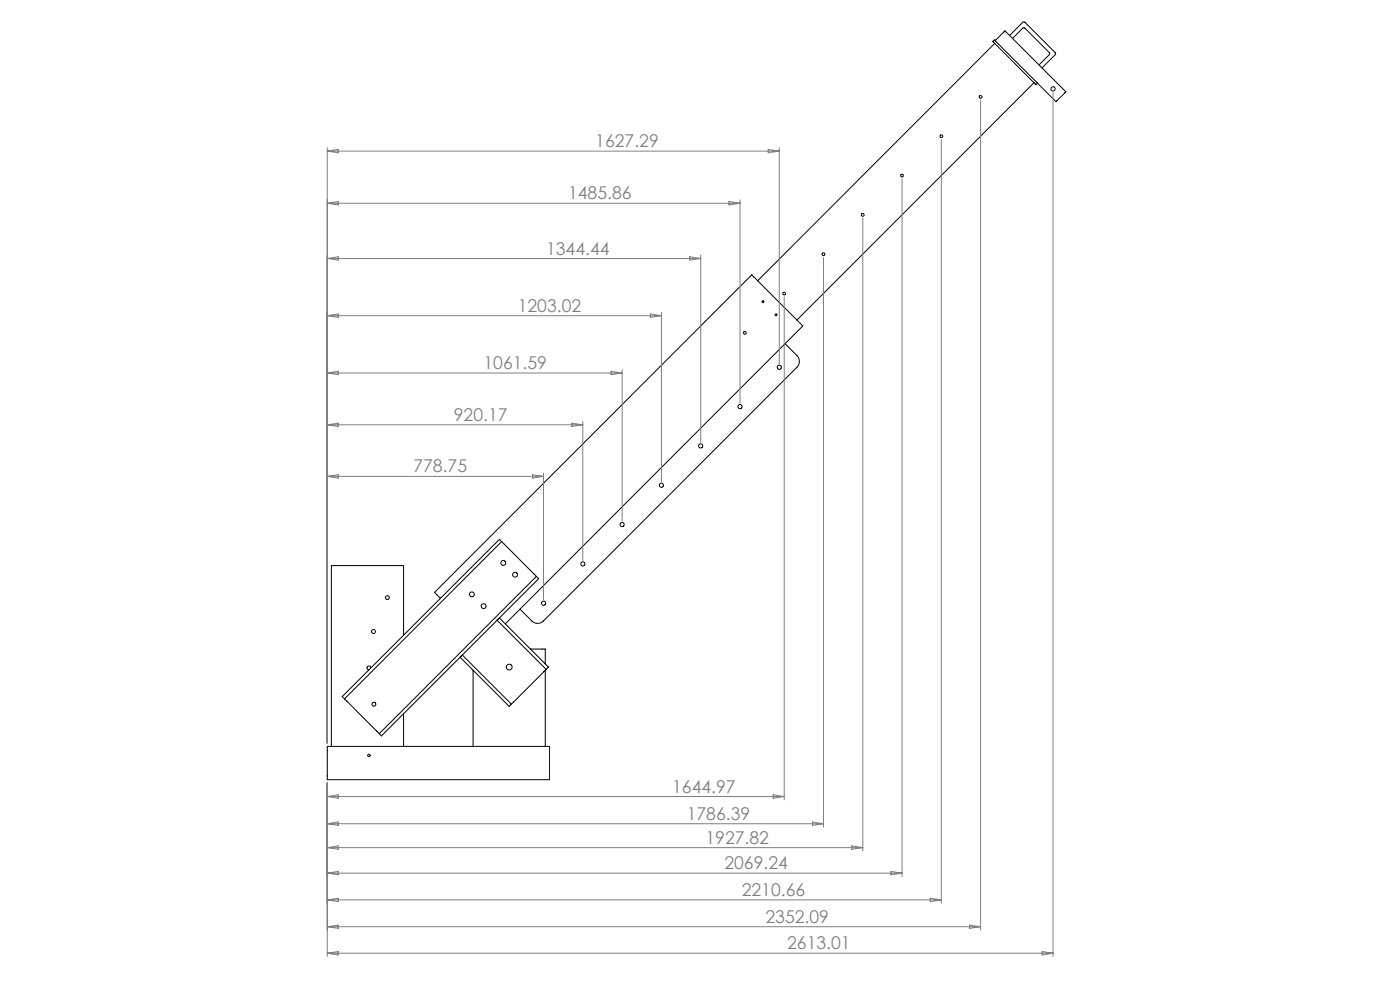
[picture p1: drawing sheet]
<svg xmlns="http://www.w3.org/2000/svg" width="420mm" height="297mm" viewBox="0 0 420 297" stroke-linecap="round" stroke-linejoin="round" font-family="sans-serif">
<g fill="none" stroke="#000" stroke-width=".3">
<path d="M298.4 13l-71.1 71.1M298.6 12.2l2.9-3 18.3 18.3-3 3-5.5-5.6M298.6 12.2l12.7 12.7M298.6 12.2l-.3-.2-.4 .4 12.9 13 .5-.5M302.9 10.7l4-4.1h.5l9.3 9.3-.1 .4-4 4.1M303.7 11.5l3.2-3.1h.5l7.5 7.6v.3l-3.2 3.2M310.2 24.8l-71.1 71.1M235.5 103l3.6 3.5a2.47 2.47 0 0 1 0 3.6l-76 76a2.47 2.47 0 0 1-3.6 0l-3.5-3.5M132.1 179.3l-1.7-1.8 95.1-95.1 15.3 15.3-89.2 89.3M150.5 162.3l10.4 10.5M150.5 162.3l-.7-.7-47.1 47.2 .7 .6M150.5 162.3l-47.1 47.1"/>
<path d="M160.9 172.8l.7 .6-47.2 47.2-.6-.7M160.9 172.8l-47.1 47.1M121.1 190.4v-20.9h-21.7v54.2M138 197l.7-.7 14.7 14.7-.6 .7zM149.1 185.9l.7-.7 14.7 14.7-.6 .7zM159.1 194.5h4.5v4.5M103.4 209.4l10.4 10.5M111.3 200.2a.59 .59 0 0 0-.6-.6 .59 .59 0 0 0-.6 .6 .59 .59 0 0 0 .6 .6M121.1 213.9v9.8M141.9 200.9v22.8M163.6 200.9v22.8M163.9 200.6l-10.5 10.4"/>
<path d="M98.2 223.7h66.7v10h-66.7z"/>
<circle cx="294.2" cy="29" r=".42"/>
<circle cx="315.9" cy="26.6" r=".63"/>
<circle cx="270.6" cy="52.6" r=".41"/>
<circle cx="282.4" cy="40.8" r=".42"/>
<circle cx="247" cy="76.2" r=".41"/>
<circle cx="258.8" cy="64.4" r=".41"/>
<circle cx="223.5" cy="99.8" r=".42"/>
<circle cx="228.9" cy="90.4" r=".28"/>
<circle cx="232.8" cy="94.4" r=".28"/>
<circle cx="235.2" cy="88" r=".41"/>
<circle cx="233.8" cy="110.1" r=".62"/>
<circle cx="210.2" cy="133.6" r=".63"/>
<circle cx="222" cy="121.9" r=".63"/>
<circle cx="186.6" cy="157.2" r=".63"/>
<circle cx="198.4" cy="145.4" r=".63"/>
<circle cx="116.2" cy="179.1" r=".59"/>
<circle cx="141.6" cy="178.1" r=".73"/>
<circle cx="151" cy="168.7" r=".74"/>
<circle cx="154.5" cy="172.2" r=".73"/>
<circle cx="174.9" cy="169" r=".63"/>
<circle cx="112.1" cy="189.3" r=".59"/>
<circle cx="145.1" cy="181.7" r=".74"/>
<circle cx="152.8" cy="199.9" r=".87"/>
<circle cx="163.1" cy="180.8" r=".63"/>
<circle cx="112.2" cy="211.1" r=".58"/>
<circle cx="110.7" cy="226.4" r=".37"/>
</g>
<g fill="none" stroke="#808080" stroke-width=".3">
<path d="M294.2 30.1v248.6M315.9 27.6v259.1M98.2 44.3v178.4M98.2 45.3l3.3-.5v1zM98.2 45.3h135.6M222 59.9v61M230.5 44.8l3.3 .5-3.3 .5zM233.8 44.3v64.8M270.6 53.6v209.1M282.4 41.8v228.9M98.2 60.9l3.3-.5v1zM98.2 77.5l3.3-.6v1.1z"/>
<path d="M98.2 77.5h112M98.2 60.9h123.8M206.9 76.9l3.3 .6-3.3 .5zM210.2 76.4v56.2M218.7 60.4l3.3 .5-3.3 .5zM247.1 77.2v170.7M258.8 65.4v189.6M98.2 94.6l3.3-.5v1zM98.2 94.6h100.2M195.1 94.1l3.3 .5-3.3 .5zM198.4 93.6v50.8M235.3 89v150.7"/>
<path d="M98.2 111.8l3.3-.5v1zM98.2 111.8h88.5M183.3 111.3l3.4 .5-3.4 .5zM186.7 110.8v45.4M98.2 127.3l3.3-.5v1zM98.2 127.3h76.6M171.6 126.8l3.2 .5-3.2 .5zM174.8 126.3v41.7M98.2 142.8l3.3-.5v1zM98.2 142.8h64.9M159.8 142.3l3.3 .5-3.3 .5zM163.1 141.8v38"/>
<path d="M98.2 234.7v52M98.2 238.7l3.3-.5v1zM98.2 238.7h137.1M232 238.2l3.3 .5-3.3 .5zM98.2 246.9l3.3-.6v1.1zM98.2 254l3.3-.5v1zM98.2 254h160.6M98.2 246.9h148.9M243.7 246.3l3.4 .6-3.4 .5zM255.5 253.5l3.3 .5-3.3 .5zM98.2 261.7l3.3-.5v1zM98.2 269.7l3.3-.5v1z"/>
<path d="M98.2 277.7l3.3-.5v1zM98.2 277.7h196M98.2 269.7h184.2M98.2 261.7h172.4M267.3 261.2l3.3 .5-3.3 .5zM279.1 269.2l3.3 .5-3.3 .5zM290.9 277.2l3.3 .5-3.3 .5zM98.2 285.7h217.7M98.2 285.7l3.3-.5v1zM312.6 285.2l3.3 .5-3.3 .5z"/>
</g>
<g font-size="5.3" fill="#808080">
<text x="178.6" y="44.1">1627.29</text>
<text x="170.4" y="59.7">1485.86</text>
<text x="163.8" y="76.3">1344.44</text>
<text x="155.3" y="93.4">1203.02</text>
<text x="145.1" y="110.6">1061.59</text>
<text x="136.2" y="126.1">920.17</text>
<text x="124" y="141.6">778.75</text>
<text x="201.6" y="237.5">1644.97</text>
<text x="206" y="245.7">1786.39</text>
<text x="211.6" y="252.8">1927.82</text>
<text x="217.3" y="260.5">2069.24</text>
<text x="222.5" y="268.5">2210.66</text>
<text x="229.7" y="276.6">2352.09</text>
<text x="236.2" y="284.5">2613.01</text>
</g>
</svg>
